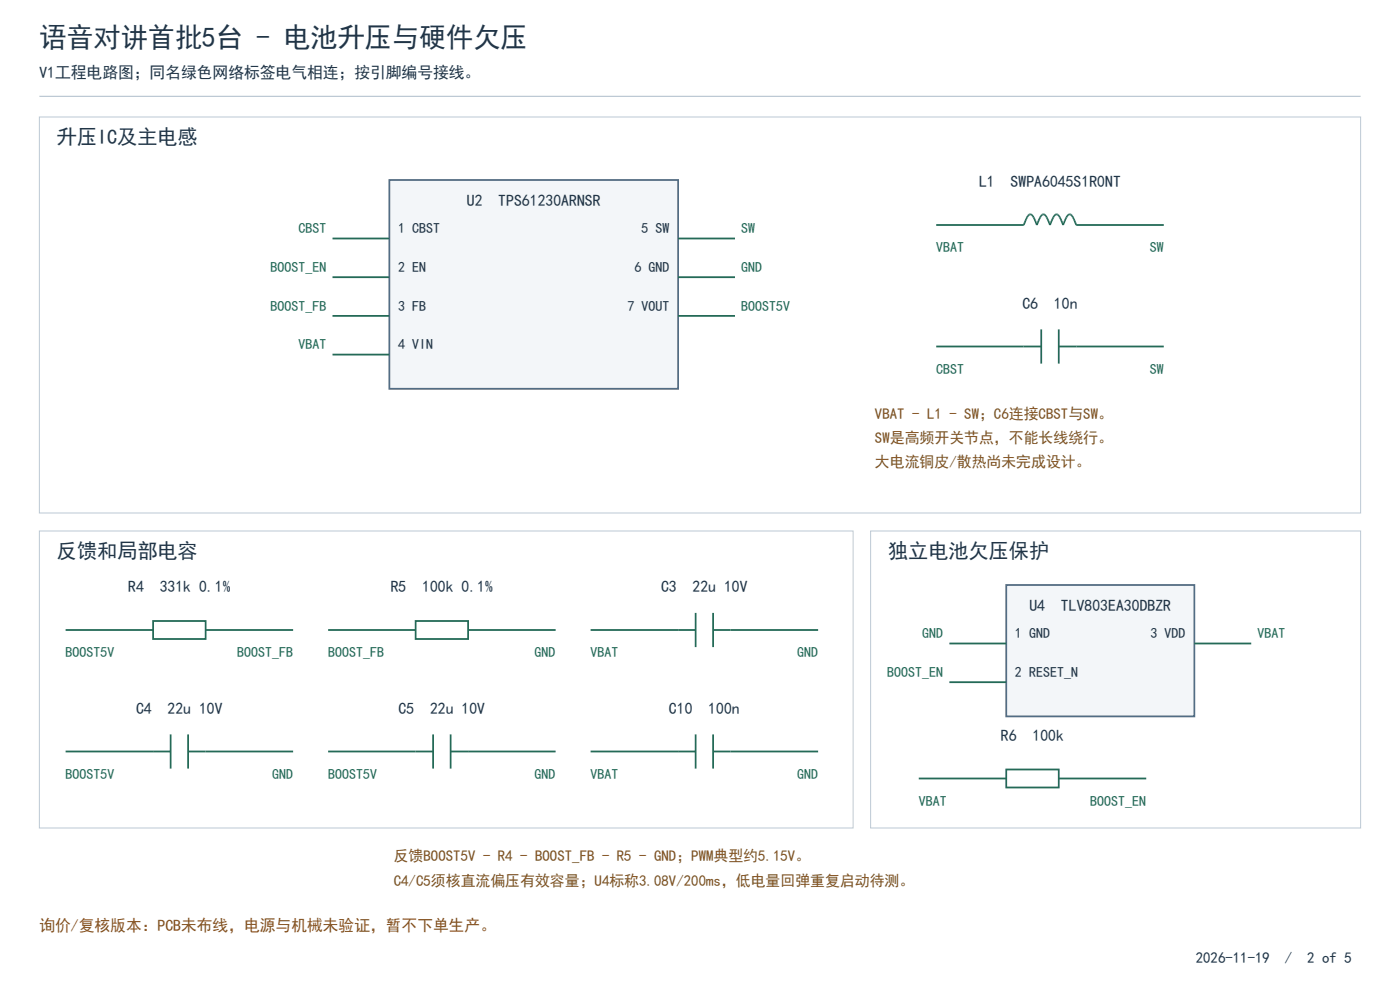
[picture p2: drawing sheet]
<svg xmlns="http://www.w3.org/2000/svg" width="396mm" height="280mm" viewBox="0 0 396 280" stroke-linecap="round" stroke-linejoin="round" font-family="sans-serif">
<path d="M11.1 27.2h373.8" fill="none" stroke="#aebdca" stroke-width=".28"/>
<path d="M11.1 33.1h373.8v112h-373.8z" fill-rule="evenodd" fill="#fff" stroke="#bcc9d4" stroke-width=".28"/>
<path d="M110.1 50.9h81.7v59.1h-81.7z" fill-rule="evenodd" fill="#f3f6f9" stroke="#526d85" stroke-width=".5"/>
<path d="M94.1 67.5h16M94.1 78.4h16M191.8 67.5h16.1M191.8 78.4h16.1M264.8 63.6h24.8a4.6 4.6 0 0 1 1.8-3 4.6 4.6 0 0 1 1.9 3 4.6 4.6 0 0 1 1.8-3 4.6 4.6 0 0 1 1.9 3 4.6 4.6 0 0 1 1.9-3 4.6 4.6 0 0 1 1.8 3 4.6 4.6 0 0 1 1.9-3 4.6 4.6 0 0 1 1.8 3h24.8M94.1 89.3h16M191.8 89.3h16.1M264.8 98h29.7M294.5 93.2v9.6M299.5 98h29.7M299.5 93.2v9.6M94.1 100.3h16" fill="none" stroke="#246a57" stroke-width=".5"/>
<path d="M11.1 150.2h230.2v84h-230.2z" fill-rule="evenodd" fill="#fff" stroke="#bcc9d4" stroke-width=".28"/>
<path d="M18.6 178.2h24.7M58.2 178.2h24.7" fill="none" stroke="#246a57" stroke-width=".5"/>
<path d="M43.3 175.6h14.9v5.1h-14.9z" fill-rule="evenodd" fill="#fff" stroke="#246a57" stroke-width=".5"/>
<path d="M92.8 178.2h24.8M132.4 178.2h24.8" fill="none" stroke="#246a57" stroke-width=".5"/>
<path d="M117.6 175.6h14.8v5.1h-14.8z" fill-rule="evenodd" fill="#fff" stroke="#246a57" stroke-width=".5"/>
<g fill="none" stroke="#246a57" stroke-width=".5">
<path d="M167.1 178.2h29.7M196.8 173.3v9.7M201.7 178.2h29.7M201.7 173.3v9.7M18.6 212.5h29.7M48.3 207.7v9.7M53.2 212.5h29.7M53.2 207.7v9.7M92.8 212.5h29.7M122.5 207.7v9.7M127.5 212.5h29.7M127.5 207.7v9.7"/>
<path d="M167.1 212.5h29.7M196.8 207.7v9.7M201.7 207.7v9.7M201.7 212.5h29.7"/>
</g>
<path d="M246.3 150.2h138.6v84h-138.6z" fill-rule="evenodd" fill="#fff" stroke="#bcc9d4" stroke-width=".28"/>
<path d="M284.6 165.5h53.2v37.1h-53.2z" fill-rule="evenodd" fill="#f3f6f9" stroke="#526d85" stroke-width=".5"/>
<path d="M268.5 182h16.1M268.5 192.9h16.1M337.8 182h16.1M259.9 220.2h24.7M299.5 220.2h24.7" fill="none" stroke="#246a57" stroke-width=".5"/>
<path d="M284.6 217.6h14.9v5.1h-14.9z" fill-rule="evenodd" fill="#fff" stroke="#246a57" stroke-width=".5"/>
<text font-size="7.9" fill="#213547" x="11.1" y="13.2">语音对讲首批5台 - 电池升压与硬件欠压</text>
<g font-size="5.9" fill="#213547">
<text x="16.1" y="40.7">升压IC及主电感</text>
<text x="16.1" y="157.8">反馈和局部电容</text>
<text x="251.2" y="157.8">独立电池欠压保护</text>
</g>
<g font-size="4.6" fill="#213547">
<text x="11.1" y="22.1">V1工程电路图；同名绿色网络标签电气相连；按引脚编号接线。</text>
<text x="277" y="52.9">L1</text>
<text x="285.9" y="52.9">SWPA6045S1R0NT</text>
<text x="132" y="58.3">U2</text>
<text x="141" y="58.3">TPS61230ARNSR</text>
<text x="289.2" y="87.3">C6</text>
<text x="298.1" y="87.3">10n</text>
<text x="36.3" y="167.5">R4</text>
<text x="45.2" y="167.5">331k 0.1%</text>
<text x="110.5" y="167.5">R5</text>
<text x="119.4" y="167.5">100k 0.1%</text>
<text x="187" y="167.5">C3</text>
<text x="195.9" y="167.5">22u 10V</text>
<text x="291.2" y="172.8">U4</text>
<text x="300.1" y="172.8">TLV803EA30DBZR</text>
<text x="38.5" y="201.9">C4</text>
<text x="47.4" y="201.9">22u 10V</text>
<text x="112.7" y="201.9">C5</text>
<text x="121.6" y="201.9">22u 10V</text>
<text x="189.2" y="201.9">C10</text>
<text x="200.4" y="201.9">100n</text>
<text x="283.1" y="209.5">R6</text>
<text x="292.1" y="209.5">100k</text>
</g>
<text font-size="4.6" fill="#9b4b16" x="11.1" y="263.2">询价/复核版本：PCB未布线，电源与机械未验证，暂不下单生产。</text>
<g font-size="4.3" fill="#735223">
<text x="247.5" y="118.4">VBAT - L1 - SW；C6连接CBST与SW。</text>
<text x="247.5" y="125.2">SW是高频开关节点，不能长线绕行。</text>
<text x="247.5" y="132.1">大电流铜皮/散热尚未完成设计。</text>
<text x="111.4" y="243.6">反馈BOOST5V - R4 - BOOST_FB - R5 - GND；PWM典型约5.15V。</text>
<text x="111.4" y="250.5">C4/C5须核直流偏压有效容量；U4标称3.08V/200ms，低电量回弹重复启动待测。</text>
</g>
<g font-size="4.3" fill="#213547">
<text x="338.2" y="272.4">2026-11-19</text>
<text x="363.5" y="272.4">/</text>
<text x="369.8" y="272.4">2 of 5</text>
</g>
<g font-size="4.1" fill="#246a57">
<text x="84.4" y="65.9">CBST</text>
<text x="209.6" y="65.9">SW</text>
<text x="264.8" y="71.3">VBAT</text>
<text x="325.2" y="71.3">SW</text>
<text x="76.5" y="76.9">BOOST_EN</text>
<text x="209.6" y="76.9">GND</text>
<text x="76.5" y="87.8">BOOST_FB</text>
<text x="209.6" y="87.8">BOOST5V</text>
<text x="84.4" y="98.8">VBAT</text>
<text x="264.8" y="105.6">CBST</text>
<text x="325.2" y="105.6">SW</text>
<text x="18.6" y="185.8">BOOST5V</text>
<text x="67.1" y="185.8">BOOST_FB</text>
<text x="92.8" y="185.8">BOOST_FB</text>
<text x="151.2" y="185.8">GND</text>
<text x="167.1" y="185.8">VBAT</text>
<text x="225.5" y="185.8">GND</text>
<text x="260.9" y="180.5">GND</text>
<text x="355.7" y="180.5">VBAT</text>
<text x="251" y="191.4">BOOST_EN</text>
<text x="18.6" y="220.2">BOOST5V</text>
<text x="77" y="220.2">GND</text>
<text x="92.8" y="220.2">BOOST5V</text>
<text x="151.2" y="220.2">GND</text>
<text x="167.1" y="220.2">VBAT</text>
<text x="225.5" y="220.2">GND</text>
<text x="259.9" y="227.8">VBAT</text>
<text x="308.4" y="227.8">BOOST_EN</text>
</g>
<g font-size="4.1" fill="#213547">
<text x="112.6" y="65.9">1 CBST</text>
<text x="181.4" y="65.9">5 SW</text>
<text x="112.6" y="76.9">2 EN</text>
<text x="179.4" y="76.9">6 GND</text>
<text x="112.6" y="87.8">3 FB</text>
<text x="177.5" y="87.8">7 VOUT</text>
<text x="112.6" y="98.8">4 VIN</text>
<text x="287.1" y="180.5">1 GND</text>
<text x="325.5" y="180.5">3 VDD</text>
<text x="287.1" y="191.4">2 RESET_N</text>
</g>
</svg>
